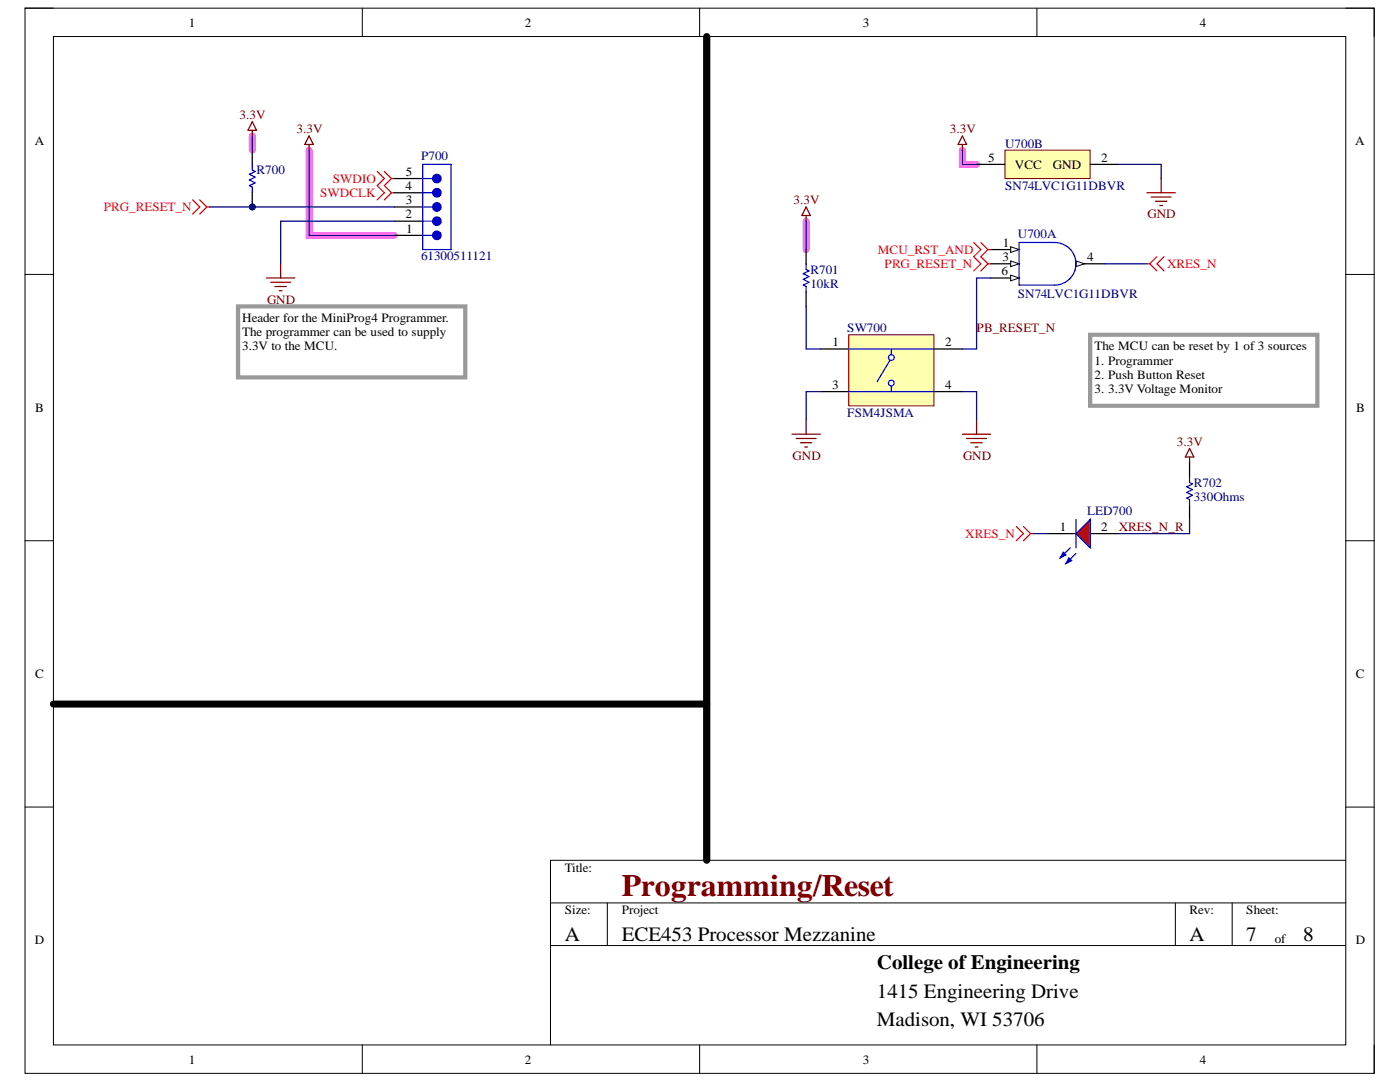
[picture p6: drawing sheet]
<svg xmlns="http://www.w3.org/2000/svg" width="279mm" height="216mm" viewBox="0 0 279 216" stroke-linecap="round" stroke-linejoin="round" font-family="sans-serif">
<path d="M5 1.6h269.2v212.6h-269.2z" fill="none" stroke="#000" stroke-width=".2"/>
<path d="M10.7 7.3h257.9v201.2h-257.9z" fill-rule="evenodd" fill="#fff"/>
<g fill="none" stroke="#000" stroke-width=".2">
<path d="M5 1.6h5.7M10.7 7.3h257.9v201.2h-257.9zM72.3 1.6v5.7M139.6 1.6v5.7M206.9 1.6v5.7M268.6 1.6h5.6v5.7M5 54.8h5.7M268.6 54.8h5.6M5 107.9h5.7M268.6 107.9h5.6M5 161h5.7M268.6 161h5.6"/>
<path d="M268.6 171.7h-158.7v36.8M109.9 180.2h158.7M109.9 188.7h158.7M121.2 180.2v8.5M234.6 180.2v8.5M245.9 180.2v8.5M72.3 208.5v5.7M139.6 208.5v5.7M206.9 208.5v5.7M274.2 208.5v5.7"/>
</g>
<path d="M50.3 27.1v2.9M61.7 30v17h17M192.1 30v2.8h2.8M160.9 44.1v5.7" fill="none" stroke="#ff6eff" stroke-width="1.4"/>
<path d="M50.3 24.3l.9 1.7h-1.7zM50.3 26v1.1M53.2 55.5h5.6M54 56.3h4M54.9 57.2h2.2M55.7 58h.6M56 52.6v2.9" fill="none" stroke="#800000" stroke-width=".25"/>
<path d="M38.4 39.9l1.5 1.4-1.5 1.4M39.9 39.9l1.4 1.4M75.3 34.2l1.4 1.4-1.4 1.4 1.4 1.5-1.4 1.4M76.7 34.2l1.4 1.4M78.1 38.5l-1.4 1.4M78.1 35.6l-1.4 1.4 1.4 1.5M78.1 38.5h.6M78.1 35.6h.6M41.3 41.3l-1.4 1.4M41.3 41.3h.5" fill="none" stroke="#f00" stroke-width=".25"/>
<path d="M10.7 140.5h130.3" fill="none" stroke="#000" stroke-width="1.4"/>
<path d="M47.5 61.1h45.4v14.2h-45.4z" fill-rule="evenodd" fill="#fff"/>
<path d="M47.5 61.1h45.4v14.2h-45.4z" fill="none" stroke="#999" stroke-width=".83"/>
<path d="M217.6 66.8h45.3v14.2h-45.3z" fill-rule="evenodd" fill="#fff"/>
<path d="M217.6 66.8h45.3v14.2h-45.3z" fill="none" stroke="#999" stroke-width=".83"/>
<path d="M237.4 89.5l.9 1.7h-1.7zM237.4 91.2v1.1" fill="none" stroke="#800000" stroke-width=".25"/>
<path d="M202.8 105.1l1.4 1.4-1.4 1.4M204.2 105.1l1.5 1.4M205.7 106.5l-1.5 1.4M205.7 106.5h.5" fill="none" stroke="#f00" stroke-width=".25"/>
<path d="M209.1 106.5h5.6M217.6 106.5h5.6" fill="none" stroke="#000" stroke-width=".25"/>
<path d="M214.7 106.5l2.9-2.9v5.7z" fill="#f00"/>
<path d="M213.6 109.3l-2 2M214.7 106.5l2.9-2.9v5.7zM214.7 110.4l-2 2" fill="none" stroke="#00f" stroke-width=".25"/>
<path d="M212.2 110.2l.5 .5-1.1 .6z" fill="#00f"/>
<path d="M212.2 110.2l.5 .5-1.1 .6z" fill="none" stroke="#00f" stroke-width=".25"/>
<path d="M213.3 111.3l.6 .6-1.2 .5z" fill="#00f"/>
<path d="M84.4 44.1h1.9M213.3 111.3l.6 .6-1.2 .5zM214.7 103.6v5.7" fill="none" stroke="#00f" stroke-width=".25"/>
<path d="M78.7 44.1h5.7M78.7 47h5.7" fill="none" stroke="#000" stroke-width=".25"/>
<circle cx="87.2" cy="44.1" r=".85" fill="#00f"/>
<g fill="none" stroke="#00f" stroke-width=".25">
<path d="M84.4 47h1.9M84.4 41.3h1.9"/>
<circle cx="87.2" cy="44.1" r=".85"/>
</g>
<path d="M78.7 41.3h5.7" fill="none" stroke="#000" stroke-width=".25"/>
<circle cx="87.2" cy="41.3" r=".85" fill="#00f"/>
<g fill="none" stroke="#00f" stroke-width=".25">
<path d="M84.4 38.5h1.9"/>
<circle cx="87.2" cy="41.3" r=".85"/>
</g>
<path d="M78.7 38.5h5.7" fill="none" stroke="#000" stroke-width=".25"/>
<circle cx="87.2" cy="38.5" r=".85" fill="#00f"/>
<g fill="none" stroke="#00f" stroke-width=".25">
<path d="M84.4 35.6h1.9"/>
<circle cx="87.2" cy="38.5" r=".85"/>
</g>
<path d="M78.7 35.6h5.7" fill="none" stroke="#000" stroke-width=".25"/>
<circle cx="87.2" cy="35.6" r=".85" fill="#00f"/>
<g fill="none" stroke="#00f" stroke-width=".25">
<path d="M84.4 32.8h5.6v17h-5.6z"/>
<circle cx="87.2" cy="35.6" r=".85"/>
</g>
<circle cx="87.2" cy="47" r=".85" fill="#00f"/>
<circle cx="87.2" cy="47" r=".85" fill="none" stroke="#00f" stroke-width=".25"/>
<path d="M61.7 27.1l.8 1.7h-1.7zM61.7 28.8v1.2" fill="none" stroke="#800000" stroke-width=".25"/>
<path d="M141 7.3v164.4" fill="none" stroke="#000" stroke-width="1.4"/>
<path d="M214.7 52.6h5.7" fill="none" stroke="#000" stroke-width=".25"/>
<path d="M214.7 52.1l1.7 .5-1.7 .6z" fill="#f8fcff"/>
<path d="M214.7 52.1l1.7 .5-1.7 .6z" fill="none" stroke="#000" stroke-width=".2"/>
<path d="M197.7 49.8h5.7" fill="none" stroke="#000" stroke-width=".25"/>
<path d="M201.7 49.2l1.7 .6-1.7 .6z" fill="#f8fcff"/>
<path d="M201.7 49.2l1.7 .6-1.7 .6z" fill="none" stroke="#000" stroke-width=".2"/>
<path d="M197.7 52.6h5.7" fill="none" stroke="#000" stroke-width=".25"/>
<path d="M201.7 52.1l1.7 .5-1.7 .6z" fill="#f8fcff"/>
<path d="M201.7 52.1l1.7 .5-1.7 .6z" fill="none" stroke="#000" stroke-width=".2"/>
<path d="M197.7 55.5h5.7" fill="none" stroke="#000" stroke-width=".25"/>
<path d="M201.7 54.9l1.7 .6-1.7 .5z" fill="#f8fcff"/>
<path d="M201.7 54.9l1.7 .6-1.7 .5z" fill="none" stroke="#000" stroke-width=".2"/>
<path d="M203.4 48.4h7.1a4.3 4.3 0 0 1 4.2 4.2 4.3 4.3 0 0 1-4.2 4.3h-7.1z" fill="none" stroke="#00f" stroke-width=".25"/>
<path d="M200.6 30h17v5.6h-17z" fill-rule="evenodd" fill="#ffffb0"/>
<path d="M200.6 30h17v5.6h-17z" fill="none" stroke="#800000" stroke-width=".2"/>
<path d="M194.9 32.8h5.7M217.6 32.8h5.6M237.4 92.3v2.9M237.4 100.8v2.8" fill="none" stroke="#000" stroke-width=".25"/>
<path d="M194.3 51.2l1.4 1.4-1.4 1.5M195.7 51.2l1.5 1.4M197.2 52.6h.5M197.2 52.6l-1.5 1.5M228.9 52.6h.6M229.5 52.6l1.4 1.5M230.9 51.2l-1.4 1.4M232.3 51.2l-1.4 1.4 1.4 1.5" fill="none" stroke="#f00" stroke-width=".25"/>
<path d="M192.1 27.1l.8 1.7h-1.7zM192.1 28.8v1.2M228.9 38.5h5.7M229.8 39.3h3.9M231.7 35.6v2.9M230.6 40.2h2.3M231.5 41h.5" fill="none" stroke="#800000" stroke-width=".25"/>
<path d="M237.4 95.2v1.1l.6 .3-1.2 .5 1.2 .6-1.2 .6 1.2 .5-1.2 .6 .6 .3v1.1" fill="none" stroke="#00f" stroke-width=".25"/>
<circle cx="50.3" cy="41.3" r=".57" fill="#000080"/>
<circle cx="50.3" cy="41.3" r=".57" fill="none" stroke="#000080" stroke-width=".2"/>
<path d="M50.3 30v2.8M50.3 38.5v2.8" fill="none" stroke="#000" stroke-width=".25"/>
<circle cx="50.3" cy="41.3" r=".57" fill="#000080"/>
<circle cx="50.3" cy="41.3" r=".57" fill="none" stroke="#000080" stroke-width=".2"/>
<path d="M50.3 32.8v1.1l.6 .3-1.1 .6 1.1 .5-1.1 .6 1.1 .6-1.1 .5 .5 .3v1.2" fill="none" stroke="#00f" stroke-width=".25"/>
<path d="M163.7 69.6h5.7M163.7 78.1h5.7M186.4 69.6h5.7M186.4 78.1h5.7" fill="none" stroke="#000" stroke-width=".25"/>
<path d="M169.4 66.8h17v14.2h-17z" fill-rule="evenodd" fill="#ffffb0"/>
<path d="M169.4 66.8h17v14.2h-17z" fill="none" stroke="#800000" stroke-width=".2"/>
<path d="M169.4 69.6h17M169.4 78.1h17M177.9 77v1.1" fill="none" stroke="#00f" stroke-width=".25"/>
<circle cx="177.9" cy="76.4" r=".57" fill="#fff"/>
<circle cx="177.9" cy="76.4" r=".57" fill="none" stroke="#00f" stroke-width=".25"/>
<circle cx="177.9" cy="71.3" r=".57" fill="#fff"/>
<g fill="none" stroke="#00f" stroke-width=".25">
<path d="M160.9 52.6v1.2l.5 .2-1.1 .6 1.1 .6-1.1 .6 1.1 .5-1.1 .6 .6 .3v1.1M177.6 71.9l-2.6 4.3M177.9 69.6v1.2"/>
<circle cx="177.9" cy="71.3" r=".57"/>
</g>
<path d="M160.9 43v1.1M160.9 41.3l.8 1.7h-1.7zM158 86.6h5.7M158.9 87.5h4M159.7 88.3h2.3M160.6 89.2h.6M160.9 83.8v2.8M192.1 86.6h5.6M192.9 87.5h4M193.8 88.3h2.2M194.6 89.2h.6M194.9 83.8v2.8" fill="none" stroke="#800000" stroke-width=".25"/>
<path d="M160.9 49.8v2.8M160.9 58.3v2.8" fill="none" stroke="#000" stroke-width=".25"/>
<path d="M194.3 48.4l1.4 1.4-1.4 1.4M195.7 48.4l1.5 1.4M197.2 49.8l-1.5 1.4M197.2 49.8h.5" fill="none" stroke="#f00" stroke-width=".25"/>
<path d="M41.8 41.3h36.9M78.7 44.1h-22.7v8.5" fill="none" stroke="#000080" stroke-width=".25"/>
<circle cx="50.3" cy="41.3" r=".57" fill="#000080"/>
<circle cx="50.3" cy="41.3" r=".57" fill="none" stroke="#000080" stroke-width=".2"/>
<path d="M50.3 27.1v2.9M61.7 30v17h17M192.1 30v2.8h2.8M223.2 32.8h8.5v2.8M160.9 44.1v5.7M197.7 55.5h-2.8v14.1h-2.8M220.4 52.6h8.5M160.9 61.1v8.5h2.8M163.7 78.1h-2.8v5.7M192.1 78.1h2.8v5.7M206.2 106.5h2.9M237.4 103.6v2.9h-14.2" fill="none" stroke="#000080" stroke-width=".25"/>
<text font-size="6.2" fill="#800000" x="124.1" y="178.8">Programming/Reset</text>
<g font-size="4.1">
<text x="112.7" y="187.8">A</text>
<text x="124.1" y="187.8">ECE453 Processor Mezzanine</text>
<text x="237.4" y="187.8">A</text>
<text x="248.7" y="187.8">7</text>
<text x="260.1" y="187.8">8</text>
<text x="175" y="193.4">College of Engineering</text>
<text x="175" y="199.1">1415 Engineering Drive</text>
<text x="175" y="204.8">Madison, WI 53706</text>
</g>
<g font-size="2.5">
<text x="37.7" y="5.3">1</text>
<text x="104.8" y="5.3">2</text>
<text x="172.2" y="5.3">3</text>
<text x="239.4" y="5.3">4</text>
<text x="6.9" y="29">A</text>
<text x="270.5" y="29">A</text>
<text x="81" y="35.1">5</text>
<text x="197.2" y="32.2">5</text>
<text x="202.5" y="33.7">VCC</text>
<text x="210.1" y="33.7">GND</text>
<text x="219.8" y="32.2">2</text>
<text x="80.9" y="37.9">4</text>
<text x="81" y="40.8">3</text>
<text x="80.9" y="43.6">2</text>
<text x="81.1" y="46.4">1</text>
<text x="200.1" y="52">3</text>
<text x="200.2" y="49.2">1</text>
<text x="217" y="52">4</text>
<text x="199.9" y="54.9">6</text>
<text x="48.3" y="64.2">Header for the MiniProg4 Programmer.</text>
<text x="48.3" y="67.1">The programmer can be used to supply</text>
<text x="48.3" y="69.9">3.3V to the MCU.</text>
<text x="166.1" y="69">1</text>
<text x="188.6" y="69">2</text>
<text x="218.4" y="69.9">The MCU can be reset by 1 of 3 sources</text>
<text x="166" y="77.6">3</text>
<text x="188.6" y="77.6">4</text>
<text x="218.4" y="72.8">1. Programmer</text>
<text x="218.4" y="75.6">2. Push Button Reset</text>
<text x="7" y="82.2">B</text>
<text x="218.4" y="78.4">3. 3.3V Voltage Monitor</text>
<text x="270.7" y="82.2">B</text>
<text x="211.5" y="105.9">1</text>
<text x="219.8" y="105.9">2</text>
<text x="7" y="135.3">C</text>
<text x="270.6" y="135.3">C</text>
<text x="112.7" y="174">Title:</text>
<text x="112.7" y="182.4">Size:</text>
<text x="124.1" y="182.4">Project</text>
<text x="237.4" y="182.4">Rev:</text>
<text x="248.7" y="182.4">Sheet:</text>
<text x="6.9" y="188.5">D</text>
<text x="254.4" y="188.1">of</text>
<text x="270.6" y="188.5">D</text>
<text x="37.7" y="212.2">1</text>
<text x="104.8" y="212.2">2</text>
<text x="172.2" y="212.2">3</text>
<text x="239.4" y="212.2">4</text>
</g>
<g font-size="2.5" fill="#800000">
<text x="47.8" y="23.8">3.3V</text>
<text x="59.2" y="26.6">3.3V</text>
<text x="189.6" y="26.6">3.3V</text>
<text x="158.3" y="40.8">3.3V</text>
<text x="229" y="43.6">GND</text>
<text x="53.3" y="60.6">GND</text>
<text x="194.9" y="66.3">PB_RESET_N</text>
<text x="234.9" y="88.9">3.3V</text>
<text x="158.2" y="91.7">GND</text>
<text x="192.2" y="91.7">GND</text>
<text x="223.3" y="105.9">XRES_N_R</text>
</g>
<g font-size="2.5" fill="#000080">
<text x="200.6" y="29.4">U700B</text>
<text x="51.2" y="34.8">R700</text>
<text x="84" y="32">P700</text>
<text x="200.6" y="37.9">SN74LVC1G11DBVR</text>
<text x="203.1" y="47.5">U700A</text>
<text x="84" y="51.8">61300511121</text>
<text x="161.7" y="57.5">10kR</text>
<text x="161.7" y="54.7">R701</text>
<text x="203.1" y="59.5">SN74LVC1G11DBVR</text>
<text x="169.1" y="66.3">SW700</text>
<text x="169.1" y="83.3">FSM4JSMA</text>
<text x="238.2" y="99.9">330Ohms</text>
<text x="238.2" y="97.1">R702</text>
<text x="217" y="102.8">LED700</text>
</g>
<g font-size="2.5" fill="#f00">
<text x="63.9" y="39.3">SWDCLK</text>
<text x="66.4" y="36.5">SWDIO</text>
<text x="20.7" y="42.1">PRG_RESET_N</text>
<text x="175.2" y="50.7">MCU_RST_AND</text>
<text x="176.5" y="53.5">PRG_RESET_N</text>
<text x="232.9" y="53.5">XRES_N</text>
<text x="192.6" y="107.4">XRES_N</text>
</g>
</svg>
